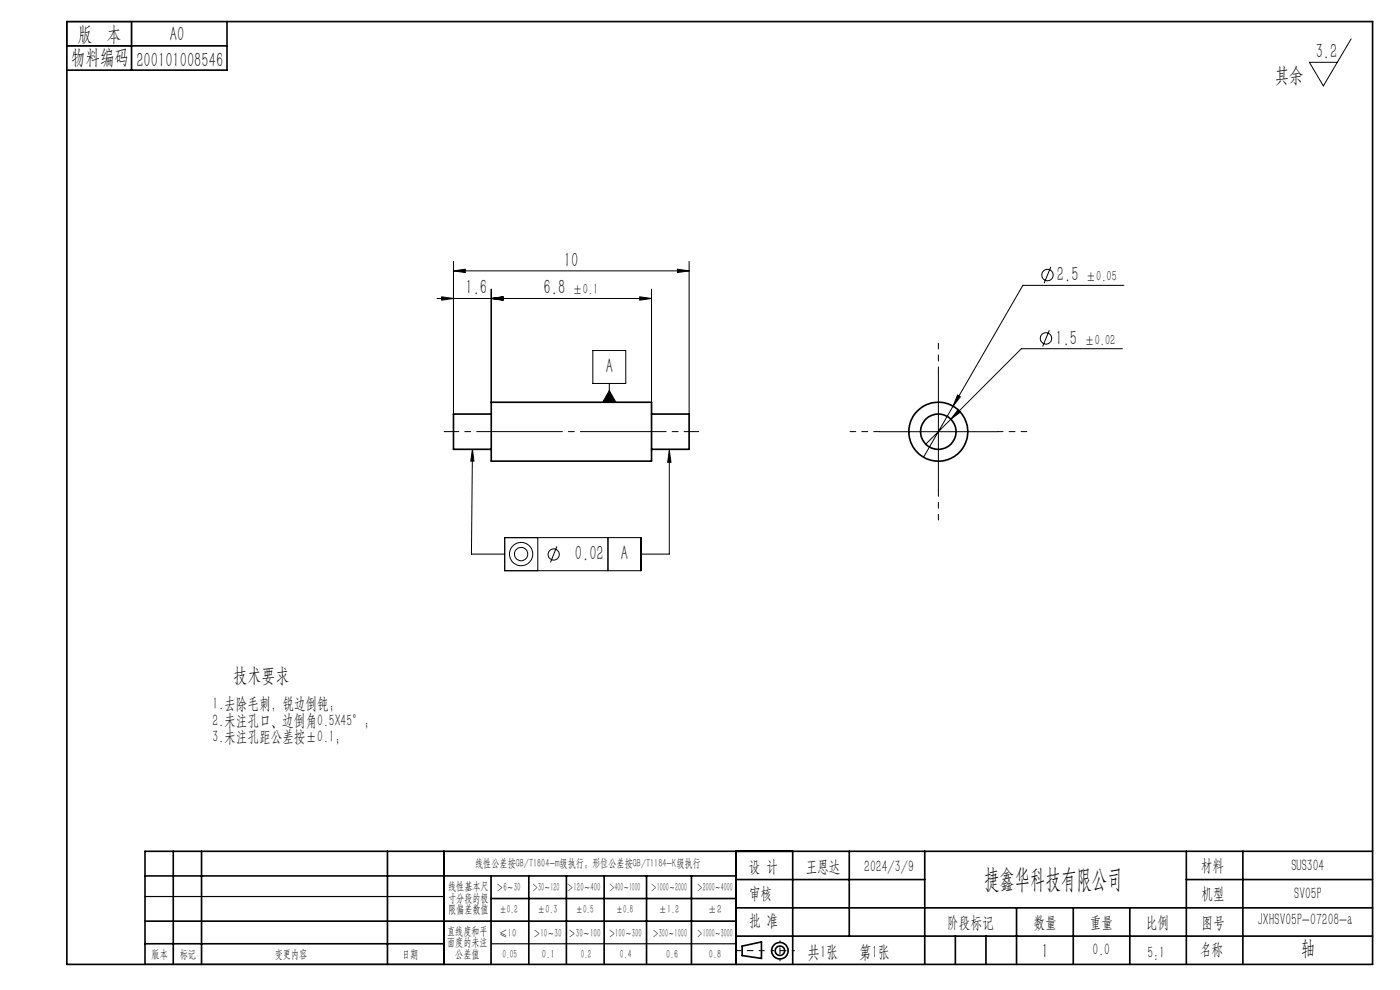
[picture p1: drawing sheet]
<svg xmlns="http://www.w3.org/2000/svg" width="297mm" height="210mm" viewBox="0 0 297 210" stroke-linecap="round" stroke-linejoin="round" font-family="sans-serif">
<g fill="none" stroke="#000" stroke-width=".21">
<path d="M286.6 8.2l-5.9 10-2.9-5h5.9M96.2 57.5l2.5-.4v.7zM96.2 55.4v32.4M96.2 57.5h50M143.7 57.1l2.5 .4-2.5 .3zM146.2 55.4v32.4M222.9 56.6l-1.4 3.5M92.7 63.3h45.5M93.7 63l2.5 .3-2.5 .4zM104.2 63.3l2.5-.3v.7zM104.2 61.3v24M125.8 74.4h7v6.9h-7z"/>
<path d="M135.7 63l2.5 .3-2.5 .4zM138.2 61.3v24M199.1 79.1v25M222.6 70.1l-1.4 3.4M238.1 74h-21.4l-15 14.9M238.4 60.5h-21.4l-21.1 36.5M100.2 95.3l-.2 22.2h7.1M100.2 95.3l.3 2.5h-.6zM129.3 81.3v4M129.3 82.9l1.4 2.4h-2.9zM142 95.6v21.9h-6M142 95.6l.3 2.5h-.7z"/>
<path d="M186.5 91.6h25.1M201.7 88.9l-5.3 5.3M203.1 83.8l.6 .4-1.5 2zM203.2 86.9l.5 .5-2 1.5zM107.1 114h28.9v7.1h-28.9zM114.1 114v7.1M118.1 115.9l-1.3 3.4M129 114v7.1"/>
<circle cx="222.2" cy="58.3" r="1.21"/>
<circle cx="221.9" cy="71.8" r="1.21"/>
<circle cx="110.5" cy="117.5" r="1.42"/>
<circle cx="110.6" cy="117.5" r="2.47"/>
<circle cx="117.5" cy="117.6" r="1.18"/>
</g>
<g fill="none" stroke="#000" stroke-width=".35">
<path d="M14.2 4.6h277v200h-277zM14.2 9.7h34M27.9 4.6v10.3M48.2 4.6v10.3h-34M104.2 85.3h34v12.5h-34zM104.2 87.8h-8v7.5h8M138.2 87.8h8v7.5h-8M30.8 195.4h125.4M30.8 185.8h125.4M36.8 180.6v24M42.8 180.6v24M82.2 180.6v24"/>
<path d="M94.2 180.6v24M104.2 185.8v18.8M104.2 190.6h52M112.2 185.8v18.8M120.2 185.8v18.8M128.2 185.8v18.8M137.2 185.8v18.8M146.7 185.8v18.8M156.2 180.6v24M156.2 186.6h40M156.2 198.6h135M156.2 192.6h135"/>
<path d="M168.2 180.6v24M180.2 180.6v18M196.2 180.6v24M202.7 198.6v6M209.2 198.6v6M215.7 192.6v12M227.7 192.6v12M239.7 192.6v12M251.7 186.6h39.5M251.7 180.6v24M263.7 180.6v24M291.2 180.6h-260.4v24"/>
<path d="M30.8 200.2h63.4M157.4 200.7l4.1-.9v3.5l-4.1-.6z"/>
<circle cx="199" cy="91.6" r="6.3"/>
<circle cx="199" cy="91.6" r="3.7"/>
<circle cx="165.5" cy="201.7" r="1.74"/>
<circle cx="165.5" cy="201.7" r="1"/>
</g>
<path d="M94.2 91.6h10M138.2 91.6h10" fill="none" stroke="#000" stroke-width=".21" stroke-dasharray="15.2 1.3 1.3 1.3" stroke-dashoffset="12.1"/>
<path d="M104.2 91.6h34" fill="none" stroke="#000" stroke-width=".21" stroke-dasharray="15.2 1.3 1.3 1.3" stroke-dashoffset=".1"/>
<path d="M199.1 79.1v-6.3M186.6 91.6h-6.3M211.6 91.6h6.2M199.1 104.1v6.2" fill="none" stroke="#000" stroke-width=".21" stroke-dasharray="15.2 1.3 1.3 1.3" stroke-dashoffset="14"/>
<path d="M162.1 201.7h-6" fill="none" stroke="#000" stroke-width=".21" stroke-dasharray="15.2 1.3 1.3 1.3" stroke-dashoffset="14.1"/>
<path d="M168.5 201.7h-4.8" fill="none" stroke="#000" stroke-width=".21" stroke-dasharray="15.2 1.3 1.3 1.3" stroke-dashoffset="14.7"/>
<path d="M165.5 199.6v4.2" fill="none" stroke="#000" stroke-width=".21" stroke-dasharray="15.2 1.3 1.3 1.3" stroke-dashoffset="15"/>
<path d="M14.2 4.6h13.7v5.1h-13.7zM30.8 190.2h63.4M30.8 204.6h63.4M104.2 200.2h52" fill="none" stroke="#000" stroke-width=".25"/>
<g fill="#000">
<path d="M129.3 82.9l1.4 2.4h-2.9z"/>
<path d="M205.9 -.1h2zM142 95.6l.3 2.5h-.7zM100.2 95.3l.3 2.5h-.6z"/>
<path d="M96.2 57.5l2.5-.4v.7zM143.7 57.1l2.5 .4-2.5 .3zM93.7 63l2.5 .3-2.5 .4zM104.2 63.3l2.5-.3v.7zM104.2 63.3l2.5-.3v.7zM135.7 63l2.5 .3-2.5 .4zM203.1 83.8l-.9 2.4 1.5-2zM203.2 86.9l-1.5 2 2-1.5z"/>
</g>
<text font-size="5.6" x="208.8" y="188.3">捷鑫华科技有限公司</text>
<g font-size="4.4">
<text x="16.5" y="8.6">版 本</text>
<text x="36.1" y="8.6">A0</text>
<text x="15.1" y="13.7">物料编码</text>
<text x="28.9" y="14.2">200101008546</text>
<text x="270.5" y="17.3">其余</text>
<text x="279.1" y="12.3">3.2</text>
<text x="119.6" y="56.6">10</text>
<text x="224.2" y="59.6">2.5</text>
<text x="98.7" y="62.4">1.6</text>
<text x="115.3" y="62.4">6.8</text>
<text x="223.9" y="73.1">1.5</text>
<text x="128.5" y="79.1">A</text>
<text x="122" y="118.8">0.02</text>
<text x="131.7" y="118.8">A</text>
<text x="221" y="203.2">1</text>
<text x="276" y="202.5">轴</text>
</g>
<text font-size="4.2" x="49.5" y="144.6">技术要求</text>
<g font-size="3.8">
<text x="171.3" y="203.2">共1张</text>
<text x="182.3" y="203.2">第1张</text>
</g>
<g font-size="3.5">
<text x="45.1" y="150.4">1.去除毛刺，锐边倒钝；</text>
<text x="45.1" y="153.9">2.未注孔口、边倒角0.5X45°；</text>
<text x="45.1" y="157.5">3.未注孔距公差按±0.1；</text>
<text x="158.9" y="184.9">设 计</text>
<text x="170.9" y="184.9">王恩达</text>
<text x="183.4" y="184.9">2024/3/9</text>
<text x="254.7" y="184.7">材料</text>
<text x="274" y="184.7">SUS304</text>
<text x="158.9" y="190.8">审核</text>
<text x="254.9" y="190.7">机型</text>
<text x="274.6" y="190.8">SV05P</text>
<text x="158.9" y="196.5">批 准</text>
<text x="200.9" y="196.9">阶段标记</text>
<text x="219.3" y="196.9">数量</text>
<text x="231.2" y="196.9">重量</text>
<text x="243.1" y="196.9">比例</text>
<text x="254.9" y="196.9">图号</text>
<text x="266.8" y="196.3">JXHSV05P-07208-a</text>
<text x="231.8" y="202.5">0.0</text>
<text x="243.4" y="203.2">5:1</text>
<text x="254.5" y="202.5">名称</text>
</g>
<g font-size="3.1">
<text x="230.4" y="59.6">±0.05</text>
<text x="121.5" y="62.4">±0.1</text>
<text x="230" y="73.1">±0.02</text>
</g>
<g font-size="2.5">
<text x="100.8" y="184">线性公差按GB/T1804-m级执行；形位公差按GB/T1184-K级执行</text>
<text x="95.1" y="188.8">线性基本尺</text>
<text x="95.1" y="191.3">寸分段的极</text>
<text x="105.3" y="189.1">＞6～30</text>
<text x="112.9" y="189.1">＞30～120</text>
<text x="120.2" y="188.9">＞120～400</text>
<text x="129.2" y="188.9">＞400～1000</text>
<text x="138.1" y="189.1">＞1000～2000</text>
<text x="147.8" y="189.1">＞2000～4000</text>
<text x="95.1" y="193.8">限偏差数值</text>
<text x="105.9" y="193.8">±0.2</text>
<text x="114.1" y="193.8">±0.3</text>
<text x="122.2" y="193.8">±0.5</text>
<text x="130.7" y="193.8">±0.8</text>
<text x="139.8" y="193.8">±1.2</text>
<text x="150.2" y="193.8">±2</text>
<text x="32.2" y="203.2">版本</text>
<text x="38.1" y="203.2">标记</text>
<text x="58.3" y="203.2">变更内容</text>
<text x="85.3" y="203.2">日期</text>
<text x="94.8" y="198.3">直线度和平</text>
<text x="94.8" y="200.7">面度的未注</text>
<text x="96.6" y="203.2">公差值</text>
<text x="105.9" y="198.7">≤10</text>
<text x="106.6" y="203.2">0.05</text>
<text x="113.2" y="198.7">＞10～30</text>
<text x="115" y="203.2">0.1</text>
<text x="120.6" y="198.7">＞30～100</text>
<text x="123.2" y="203.2">0.2</text>
<text x="129.1" y="198.7">＞100～300</text>
<text x="131.5" y="203.2">0.4</text>
<text x="138.4" y="198.7">＞300～1000</text>
<text x="141.3" y="203.2">0.6</text>
<text x="147.8" y="198.7">＞1000～3000</text>
<text x="150.4" y="203.2">0.8</text>
</g>
</svg>
